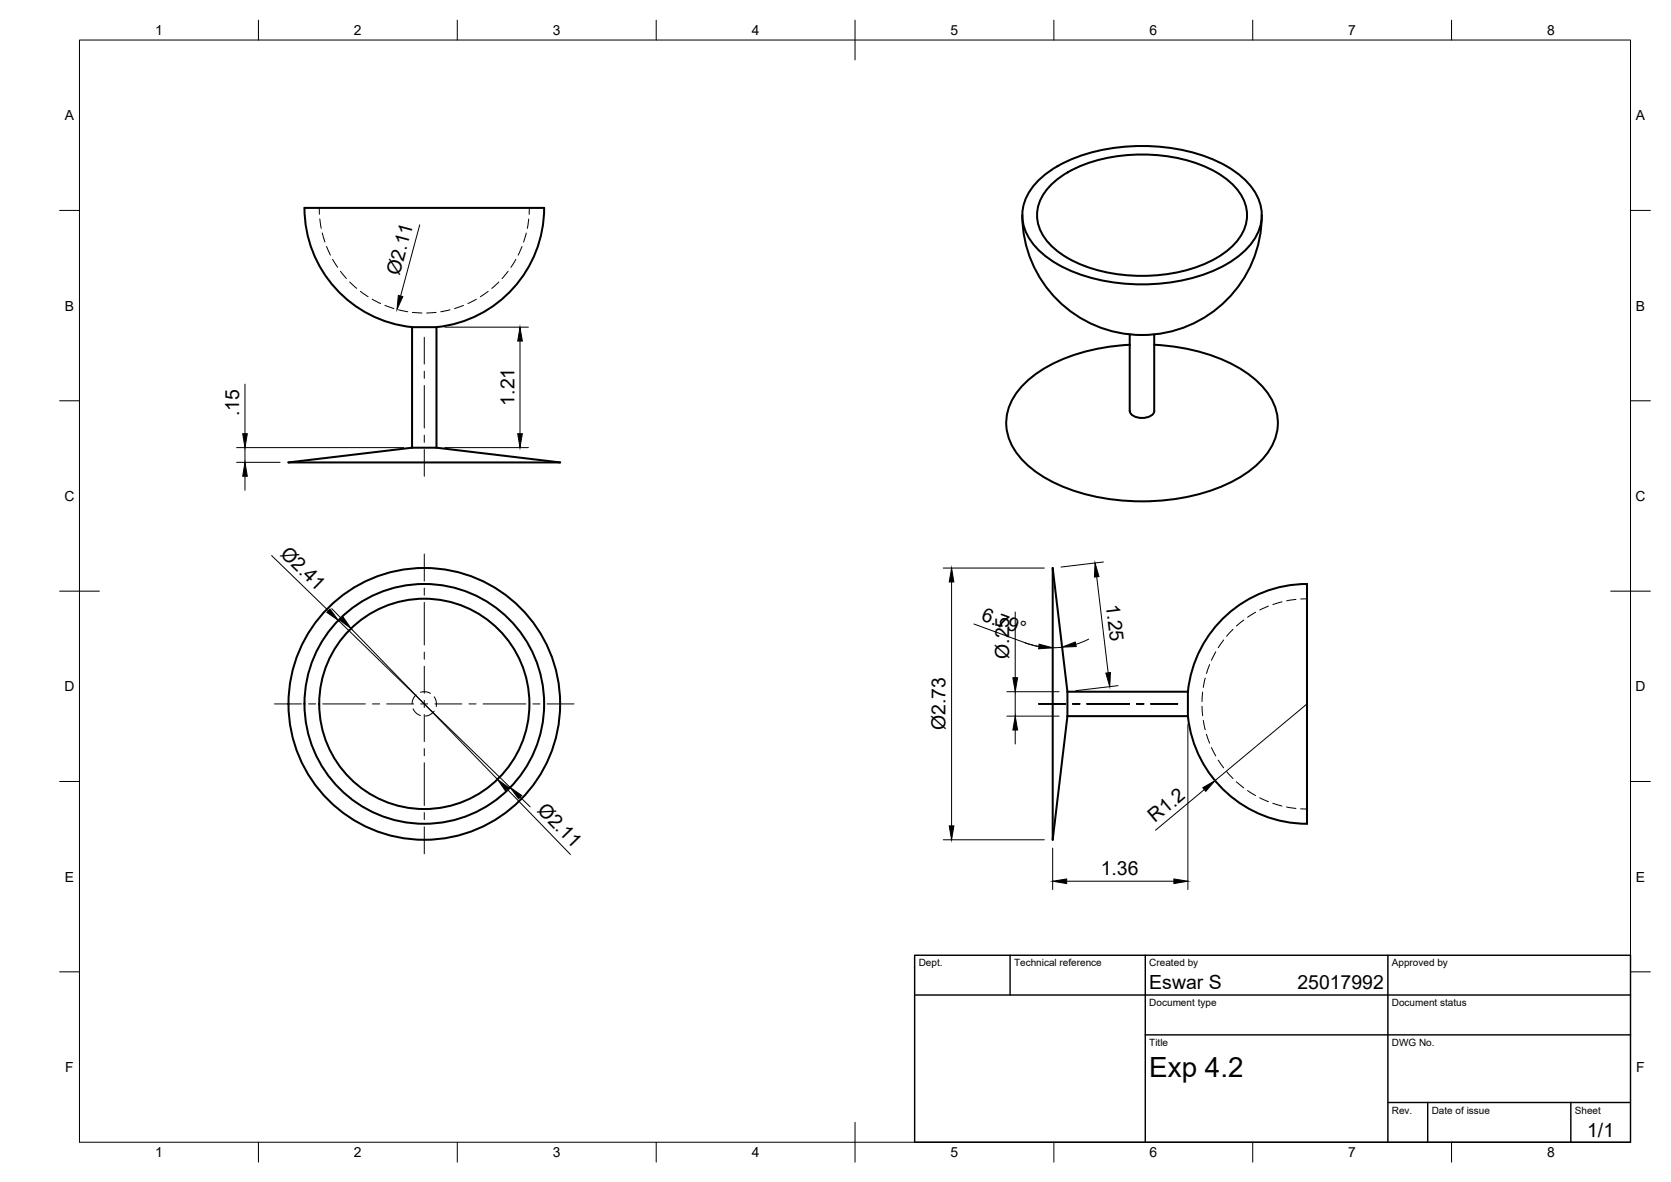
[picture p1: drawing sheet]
<svg xmlns="http://www.w3.org/2000/svg" width="420mm" height="297mm" viewBox="0 0 420 297" stroke-linecap="round" stroke-linejoin="round" font-family="sans-serif">
<!-- layer: Visible -->
<g fill="none" stroke="#000" stroke-width=".51">
<path d="M136.8 52.2h-60.2a30 30 0 0 0 27 30M136.8 52.2a30.1 30.1 0 0 1-27 30M257 54.1a30.1 30.1 0 0 0 30.2 30.1 30.1 30.1 0 0 0 30.1-30.1M261.2 45.3a34.7 34.7 0 0 1 20.5-8.3 46.2 46.2 0 0 1 26.7 4.8 16.3 16.3 0 0 1 8.6 10.2 11.7 11.7 0 0 1-3.9 10.9 34.7 34.7 0 0 1-20.5 8.3 46.2 46.2 0 0 1-26.7-4.8 16.3 16.3 0 0 1-8.6-10.2 11.7 11.7 0 0 1 3.9-10.9zM264.2 46.5a30.6 30.6 0 0 1 18.9-7.5 39.9 39.9 0 0 1 22.7 4.3 13.9 13.9 0 0 1 7.7 9.5 10.9 10.9 0 0 1-4.6 9.9 33.5 33.5 0 0 1-19.7 6.6 37.6 37.6 0 0 1-22.3-5.5 11.8 11.8 0 0 1-6.1-11 11.1 11.1 0 0 1 3.4-6.3zM103.6 82.2h6.1M103.6 82.2v30.3M109.7 82.2v30.3M284.1 84v19.3a3.1 3.1 0 0 0 3.8 1.7 2.35 2.35 0 0 0 2.3-1.7v-19.3M284.1 86.6a43.4 43.4 0 0 0-24.9 8.4 14.7 14.7 0 0 0-6.2 12.2 15.6 15.6 0 0 0 6.6 10.7 44.3 44.3 0 0 0 25 8 50.1 50.1 0 0 0 27-5.9 18.8 18.8 0 0 0 9.5-11.3 13.2 13.2 0 0 0-4.6-12.6 38.1 38.1 0 0 0-21.2-9l-5.1-.5M103.6 112.5l-31.1 3.7h68.3l-31.1-3.7M103.6 112.5h6.1"/>
<path d="M268.4 173.8l-3.7-31.1v68.4l3.7-31.1M268.4 173.8v6.2M268.4 180h30.3M268.4 173.8h30.3M298.7 173.8v6.2M298.7 173.8a30 30 0 0 1 29.9-27v60.2a30 30 0 0 1-29.9-27"/>
<circle cx="106.7" cy="176.9" r="26.4"/>
<circle cx="106.7" cy="176.9" r="30.1"/>
<circle cx="106.7" cy="176.9" r="34.2"/>
</g>
<!-- layer: Hidden -->
<g fill="none" stroke="#000" stroke-width=".25">
<path d="M80.3 52.2v1.6M80.4 55l.4 2.4M81 58.5l.7 2.3M132.3 58.6l-.6 2.2M132.9 55l-.3 2.4M133.1 52.2v1.7M82.1 61.9l1 2.2M83.6 65.2l1.3 2M85.6 68.2l1.5 1.8M87.9 70.9l1.8 1.6M90.6 73.2l2 1.4M93.6 75.2l2.1 1.1"/>
<path d="M96.8 76.8l2.2 .7M100.2 77.9l2.3 .4M103.7 78.5l2.4 .2M109.6 78.5l-2.3 .2M113.2 77.9l-2.4 .4M116.5 76.8l-2.2 .7M119.8 75.2l-2.2 1.1M122.7 73.2l-1.9 1.4M125.4 70.9l-1.7 1.6M127.8 68.2l-1.6 1.8M129.7 65.2l-1.2 2M131.3 62l-1 2.1"/>
<path d="M310 158.1l-1.6 1.8M312.7 155.8l-1.8 1.5M315.7 153.8l-2 1.3M318.9 152.3l-2.1 1M322.3 151.2l-2.2 .7M325.9 150.6l-2.4 .4M328.6 150.5h-1.6M103.9 178.1l.7 1.1 1.1 .6M104.6 174.6l-.6 .8-.4 1.5M105.7 174l1.2-.2 1.3 .5M109.2 178.7l-.8 .8-1.4 .4M109.2 175.1l.5 1.3v1.2"/>
<path d="M302.2 177.5l.2 2.4M302.4 173.9l-.2 2.4M303 170.4l-.4 2.3M304.1 167l-.7 2.3M305.7 163.8l-1.1 2.1M307.7 160.8l-1.4 2M302.6 181l.4 2.4M303.3 184.5l.8 2.3M304.6 187.9l1.1 2.1M306.3 191l1.4 2M308.4 193.9l1.6 1.8M310.9 196.5l1.8 1.5"/>
<path d="M313.7 198.7l2 1.2M316.8 200.5l2.1 1M320 201.9l2.3 .7M323.5 202.8l2.3 .4M327 203.3h1.6"/>
</g>
<!-- layer: BORDER -->
<g fill="none" stroke="#000" stroke-width=".25">
<path d="M20 10.1h390v276.9h-390zM65 5.1v5M115 5.1v5M165 5.1v5M215 5.1v10M265 5.1v5M315 5.1v5M365 5.1v5M15 52.9h5M410 52.9h5M15 100.7h5M410 100.7h5"/>
<path d="M15 148.6h10M405 148.6h10M15 196.4h5M410 196.4h5M15 244.2h5M410 244.2h5M65 287v5M115 287v5M165 287v5M215 282.1v9.9M265 287v5M315 287v5"/>
<path d="M365 287v5"/>
</g>
<!-- layer: TITLEBLOCK -->
<path d="M230 240.1h180v46.9h-180zM230 250h180M254 240.1v9.9M288 240.1v46.9M349 240.1v46.9M288 260.1h122M349 277.1h61M359 277.1v9.9M395 277.1v9.9" fill="none" stroke="#000" stroke-width=".36"/>
<!-- layer: Smart Centers -->
<g fill="none" stroke="#000" stroke-width=".25">
<path d="M106.7 84.8v6.7M106.7 93.3v1.8M106.7 96.9v10.7M106.7 109.4v1.8M106.7 113v6.7M106.7 139.2v6.8M106.7 147.8v1.8M106.7 151.4v10.7M69 176.9h6.8M77.6 176.9h1.8M81.2 176.9h10.7M93.7 176.9h1.7"/>
<path d="M97.2 176.9h6.8M105.8 176.9h1.8M106.7 163.9v1.8M106.7 167.4v6.8M106.7 176v1.8M106.7 179.6v6.7M109.3 176.9h6.8M117.9 176.9h1.8M121.5 176.9h10.7M134 176.9h1.8M137.6 176.9h6.7M261.2 176.9h6.7"/>
<path d="M269.7 176.9h1.8M273.3 176.9h10.7M285.8 176.9h1.8M289.4 176.9h6.7M106.7 188.1v1.8M106.7 191.7v10.7M106.7 204.2v1.8M106.7 207.8v6.8"/>
</g>
<!-- layer: FD_Dimensions -->
<g fill="none" stroke="#000" stroke-width=".25">
<path d="M105.5 56.5l-4.8 17.9M61.6 96.5v12.5M111.8 82.2h21.1M130.7 85.7v23.3M59.5 112.5h42M59.5 116.2h10.9M61.6 112.5v3.7M61.6 119.7v3.5M111.8 112.5h21.1M68.3 139.6l14.3 13.9M83.4 152.9l2.4 2.5M85.1 155.9l43.2 42"/>
<path d="M88.3 158l36.8 37.8M237.2 142.8h25.4M239.3 146.2v61.3M244.9 156.8l12.9 4.8a20 20 0 0 0 9.3 1M255.3 153.8v16.5M275.8 145l2.8 24.1M277.4 141.2l-10.6 1.3M253.2 180h13.1M253.2 173.8h13.1M255.3 173.8v6.2M257.8 161.6l3.4 .9M273.7 160.6l-3.2 1.3"/>
<path d="M281.1 172.3l-10.6 1.3M328.6 176.9l-23.1 19.3M127.5 198.3l15.9 16.4M255.3 183.5v3.5M298.7 182.1v41.4M302.8 198.4l-12.3 10.2M130.8 200.3l2.5 2.5M237.2 211h25.4M264.7 213.1v10.4M268.2 221.5h27"/>
</g>
<g fill="#000" stroke="#000" stroke-width=".25">
<path d="M100.2 74.2l1.1 .3-1.5 3.3zM130.7 82.2l.6 3.5h-1.1zM61.6 116.2l.6 3.5h-1.2zM61 109h1.2l-.6 3.5zM130.2 109h1.1l-.6 3.5zM83 153.1l2.1 2.8-2.9-2zM85.4 155.8l.9-.8 2 3zM239.3 142.8l.5 3.4h-1.1zM275.3 141.5l1 3.4-1.1 .1zM254.7 170.3h1.2l-.6 3.5zM261.3 161.9l3.4 .9-3.5 .3zM267.1 162.6l3.3-1.3 .2 1.2z"/>
<path d="M278 169.1l1.2-.1-.2 3.6zM125.1 195.8l2.8 2.1-.8 .9zM128.3 197.9l2.9 2-.8 .8zM255.3 180l.6 3.5h-1.2zM302.4 198l3.1-1.8-2.3 2.7zM238.7 207.5h1.1l-.5 3.5zM264.7 221.5l3.5-.6v1.1zM295.2 220.9l3.5 .6-3.5 .5z"/>
</g>
<text font-size="7" x="289" y="270.6">Exp 4.2</text>
<g font-size="4.9">
<text x="100.5" y="69.4" transform="rotate(-75 100.5 69.4)">Ø2.11</text>
<text x="129.3" y="101.9" transform="rotate(-90 129.3 101.9)">1.21</text>
<text x="60.2" y="104.5" transform="rotate(-90 60.2 104.5)">.15</text>
<text x="70.3" y="139.3" transform="rotate(44 70.3 139.3)">Ø2.41</text>
<text x="246.5" y="155.9" transform="rotate(20 246.5 155.9)">6.79°</text>
<text x="278.1" y="151.9" transform="rotate(83 278.1 151.9)">1.25</text>
<text x="253.7" y="165.6" transform="rotate(-90 253.7 165.6)">Ø.25</text>
<text x="237.7" y="183.5" transform="rotate(-90 237.7 183.5)">Ø2.73</text>
<text x="134.9" y="203.7" transform="rotate(46 134.9 203.7)">Ø2.11</text>
<text x="290.4" y="206.9" transform="rotate(-40 290.4 206.9)">R1.2</text>
<text x="276.8" y="220">1.36</text>
<text x="289" y="248.5">Eswar S</text>
<text x="326.2" y="248.5">25017992</text>
<text x="399.1" y="285.7">1/1</text>
</g>
<g font-size="3.5">
<text x="39" y="8.8">1</text>
<text x="89" y="8.8">2</text>
<text x="139" y="8.8">3</text>
<text x="189" y="8.8">4</text>
<text x="239" y="8.8">5</text>
<text x="289" y="8.8">6</text>
<text x="339" y="8.8">7</text>
<text x="389" y="8.8">8</text>
<text x="16.3" y="30.2">A</text>
<text x="411.3" y="30.2">A</text>
<text x="16.3" y="78">B</text>
<text x="411.3" y="78">B</text>
<text x="16.2" y="125.9">C</text>
<text x="411.2" y="125.9">C</text>
<text x="16.2" y="173.7">D</text>
<text x="411.2" y="173.7">D</text>
<text x="16.3" y="221.6">E</text>
<text x="411.3" y="221.6">E</text>
<text x="16.4" y="269.4">F</text>
<text x="411.4" y="269.4">F</text>
<text x="39" y="290.8">1</text>
<text x="89" y="290.8">2</text>
<text x="139" y="290.8">3</text>
<text x="189" y="290.8">4</text>
<text x="239" y="290.8">5</text>
<text x="289" y="290.8">6</text>
<text x="339" y="290.8">7</text>
<text x="389" y="290.8">8</text>
</g>
<g font-size="2.5">
<text x="231" y="242.9">Dept.</text>
<text x="255" y="242.9">Technical reference</text>
<text x="289" y="242.9">Created by</text>
<text x="350" y="242.9">Approved by</text>
<text x="289" y="252.8">Document type</text>
<text x="350" y="252.8">Document status</text>
<text x="289" y="262.9">Title</text>
<text x="350" y="262.9">DWG No.</text>
<text x="350" y="279.9">Rev.</text>
<text x="360" y="279.9">Date of issue</text>
<text x="396" y="279.9">Sheet</text>
</g>
</svg>
